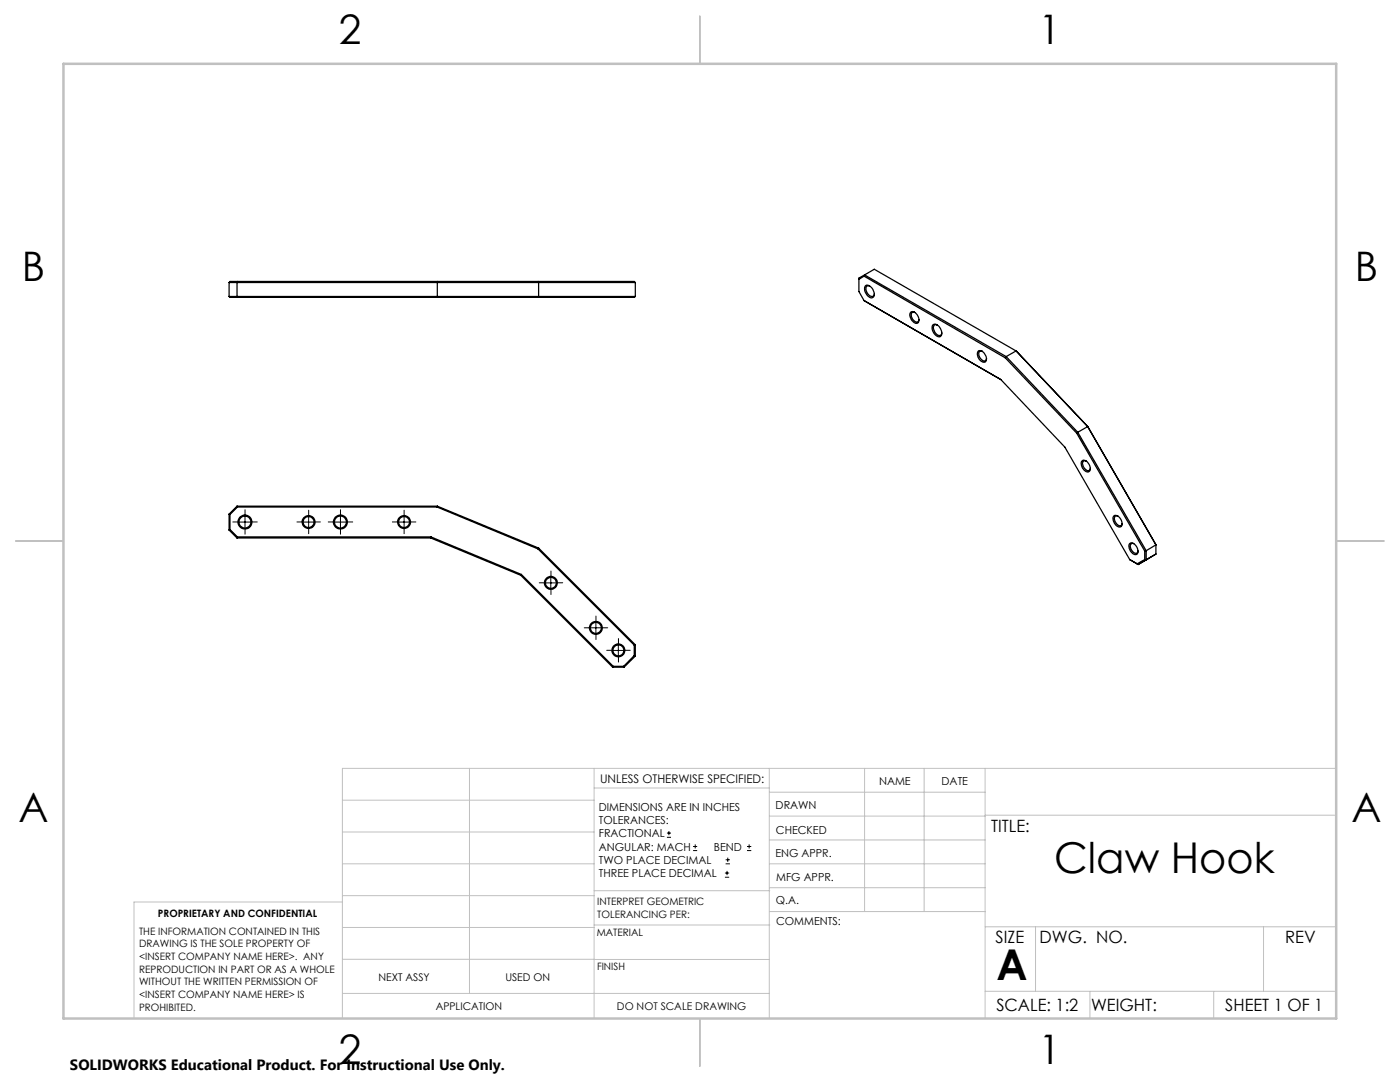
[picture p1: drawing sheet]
<svg xmlns="http://www.w3.org/2000/svg" width="279mm" height="216mm" viewBox="0 0 279 216" stroke-linecap="round" stroke-linejoin="round" font-family="sans-serif">
<g fill="none" stroke="#000" stroke-width=".2">
<path d="M47.6 104.2h2.5M48.9 102.9v2.5M60.3 104.2h2.5M61.6 102.9v2.5M66.7 104.2h2.5M67.9 102.9v2.5M79.4 104.2h2.5M80.6 102.9v2.5M108.7 116.3h2.5M109.9 115v2.5M117.7 125.3h2.5M118.9 124v2.5"/>
<path d="M122.2 129.8h2.5M123.4 128.5v2.5M133.1 167.1h.8M133.1 166.2h.8M133.5 165.8v.9M138.3 169.7h.8M138.3 168.9h.8M138.7 168.5v.8M144.7 175h.8M144.7 174.2h.8M144.8 172.4h.9M144.8 171.6h.9"/>
<path d="M145.1 173.8v.8M145.2 171.1v.9M149.1 169.7h.8M149.1 168.9h.8M149.5 168.5v.8"/>
</g>
<g fill="none" stroke="#000" stroke-width=".2" stroke-dasharray="15.2 1.3 1.3 1.3">
<path d="M47.7 104.2h-1.2M48.9 102.9v-1.2M48.9 105.4v1.2M50.2 104.2h1.1M60.4 104.2h-1.1M61.6 102.9v-1.1M61.6 105.4v1.1M62.9 104.2h1M66.7 104.2h-1.2M68 102.9v-1.2M68 105.4v1.2M69.2 104.2h1.2"/>
<path d="M79.4 104.2h-1.1M80.7 102.9v-1.1M80.7 105.4v1.1M81.9 104.2h1.1M108.7 116.3h-1.1M110 115v-1.1M110 117.5v1.1M111.2 116.3h1.1M117.7 125.3h-1.1M118.9 124v-1.1M118.9 126.5v1.1M120.2 125.3h1.1"/>
<path d="M122.2 129.8h-1.1M123.4 128.5v-1.1M123.4 131v1.1M124.7 129.8h1.1"/>
</g>
<g fill="none" stroke="#c0c0c0" stroke-width=".2">
<path d="M68.3 159.7h50.3M93.7 153.3v44.9M118.6 153.3v49.9M118.6 157.2h34.9M153.5 153.3v49.9M153.5 158.1h43.1M172.5 153.3v28.6M184.4 153.3v28.6M196.6 153.3v49.9M266.7 153.3h-198.4v49.9M68.3 178.7h50.3M68.3 172.4h50.3"/>
<path d="M68.3 166h50.3M68.3 180h-41.6v23.2M118.6 177.7h35M153.5 167.6h43.1M153.5 162.8h43.1M153.5 172.4h43.1M153.5 177.1h43.1M196.6 162.7h70.1M68.3 198.2h85.2M68.3 191.4l85.2 .1M68.3 185.1h50.3M118.6 184.6h35"/>
<path d="M153.6 181.9h43M196.6 197.8h70.1M196.6 184.9h70.1M206.7 184.9v12.9M217.5 197.8v5.4M242.2 197.8v5.4M252.2 184.9v12.9"/>
</g>
<path d="M139.7 3.2v9.5M3.1 107.9h9.6M266.7 107.9h9.5M139.7 203.2v9.6" fill="none" stroke="#c0c0c0" stroke-width=".25"/>
<path d="M12.7 12.7h254v190.5h-254z" fill="none" stroke="#c0c0c0" stroke-width=".5"/>
<g fill="none" stroke="#000" stroke-width=".25">
<path d="M45.7 56.4v2.8M45.7 56.4h81.1M45.7 56.4l.2-.2h80.7l.2 .2M45.7 59.2h81.1M45.7 59.2l.2 .1h80.7l.2-.1M47.4 56.2v3.1M87.2 56.2v3.1M107.4 56.2l.1 .2-.1 2.9M126.8 56.4v2.8M172.4 60l27.3 15.7 12.8 13.5 13 22.5M172.4 55.1l-1 .6M172.4 55.1l28.2 16.3"/>
<path d="M172.4 60h.1M172.5 54.9l-1.1 .6v2.7l1 1.8M172.5 54.9l28.3 16.3M172.5 54.9l-.1 .2M172.5 54.9l2-1.2 28.3 16.3M172.8 57a1.65 1.65 0 0 1 1.6 2.1 .74 .74 0 0 1-.6 .4 .74 .74 0 0 1-.7-.5 1.6 1.6 0 0 1-.3-2zM173.6 57.1a.55 .55 0 0 0-.7 .1 .55 .55 0 0 0-.1 .6 1.25 1.25 0 0 0 1.5 1.3l.2-.5M181.8 62.3a1.43 1.43 0 0 1 1.6 1.5 .63 .63 0 0 1-.4 .8 .63 .63 0 0 1-.8-.4 1.53 1.53 0 0 1-.4-1.9zM182.6 62.3a.56 .56 0 0 0-.7 .2 .56 .56 0 0 0 0 .7 1.3 1.3 0 0 0 1.2 1l.3-.4M186.1 64.9a1.18 1.18 0 0 1 1.7 1 .77 .77 0 0 1 .2 .8 .77 .77 0 0 1-.8 .5 1.95 1.95 0 0 1-1.1-2.3zM187 64.8a.61 .61 0 0 0-.7 .3 .61 .61 0 0 0 .1 .7 1.17 1.17 0 0 0 1.4 1.1l.2-.5M195.3 70a1.47 1.47 0 0 1 1.3 2.2 1.53 1.53 0 0 1-1.3-2.2z"/>
<path d="M196 70.1a.54 .54 0 0 0-.6 .2 .54 .54 0 0 0 0 .6 1.17 1.17 0 0 0 1.3 1l.2-.3M200.6 71.4l14.3 15M200.8 71.2l-.2 .2M200.8 71.2l14.3 15.1M202.8 70l-2 1.2M202.8 70l14.3 15.1M214.9 86.4l13.6 23.6M215.1 86.3l-.2 .1M215.1 86.3l13.6 23.6M215.9 92a.87 .87 0 0 1 1.3 .5 1.1 1.1 0 0 1 0 1.7 1.69 1.69 0 0 1-1.3-2.2zM216.7 92a.52 .52 0 0 0-.6 .1 .52 .52 0 0 0 0 .7 1.23 1.23 0 0 0 1.2 1.1l.3-.4M217.1 85.1l-2 1.2"/>
<path d="M217.1 85.1l13.6 23.6-2 1.2M217.1 85.1h.1M45.7 105.8l1.6 1.6M45.7 102.6v3.2M45.7 102.6l.2 .1M45.9 105.7l1.5 1.4M45.9 102.7v3M45.9 105.7l-.2 .1M47.3 107.4h38.7M47.3 101l-1.6 1.6M47.3 101l.1 .2M47.3 101h40"/>
<path d="M47.4 107.1h38.6M47.4 101.2l-1.5 1.5M47.4 101.2h39.8M47.4 107.1l-.1 .3M86 107.4l17.9 7.4M86 107.1l18 7.5M86 107.1v.3M87.2 101.2l20.2 8.3M87.3 101l-.1 .2M87.3 101l20.2 8.4M103.9 114.8l18.4 18.3M104 114.6l18.4 18.4"/>
<path d="M104 114.6l-.1 .2M107.4 109.5l19.2 19.2M107.5 109.4l-.1 .1M107.5 109.4l19.3 19.3M222.2 103a1.09 1.09 0 0 1 1.6 1 .69 .69 0 0 1 .1 .8 .69 .69 0 0 1-.8 .3 1.82 1.82 0 0 1-.9-2.1zM223.1 103a.54 .54 0 0 0-.7 .1 .54 .54 0 0 0 .1 .7 1.12 1.12 0 0 0 1.3 1l.1-.3M225.4 108.5a1.09 1.09 0 0 1 1.6 1 .69 .69 0 0 1 .1 .8 .69 .69 0 0 1-.8 .3 1.82 1.82 0 0 1-.9-2.1zM225.5 111.7l1.4 .8M225.5 111.7l1.7 .9M226.3 108.5a.54 .54 0 0 0-.7 .1 .54 .54 0 0 0 0 .7 1.23 1.23 0 0 0 1.3 1.1l.2-.5M226.9 112.5l.3 .1M228.5 110v1.7"/>
<path d="M228.5 111.7l-1.6 .8M228.5 111.7h.2M228.7 109.9l-.2 .1M228.7 109.9v1.8M228.7 111.7l-1.5 .9M230.7 108.7v1.9M230.7 110.6l-3.5 2M230.7 110.6l-1.6 .9M122.3 133.1h2.2M122.4 133h2.1M122.4 133l-.1 .1M124.5 133v.1"/>
<path d="M126.6 128.7v2.1M126.6 130.8l-2.1 2.2M126.6 130.8l.2 .1M126.8 130.9l-2.3 2.2M126.8 128.7h-.2M126.8 128.7v2.2"/>
<circle cx="48.9" cy="104.2" r="1.19"/>
<circle cx="48.9" cy="104.2" r="1.4"/>
<circle cx="61.6" cy="104.2" r="1.08"/>
<circle cx="61.6" cy="104.2" r="1.3"/>
<circle cx="67.9" cy="104.2" r="1.19"/>
<circle cx="67.9" cy="104.2" r="1.4"/>
<circle cx="80.6" cy="104.2" r="1.08"/>
<circle cx="80.6" cy="104.2" r="1.3"/>
<circle cx="109.9" cy="116.3" r="1.09"/>
<circle cx="109.9" cy="116.3" r="1.29"/>
<circle cx="118.9" cy="125.3" r="1.08"/>
<circle cx="118.9" cy="125.3" r="1.29"/>
<circle cx="123.4" cy="129.8" r="1.09"/>
<circle cx="123.4" cy="129.8" r="1.29"/>
</g>
<g font-size="8.5">
<text x="210.4" y="174.2">Claw Hook</text>
<text x="198.9" y="195.5">A</text>
</g>
<g font-size="8.1">
<text x="67.6" y="8.9">2</text>
<text x="207.3" y="8.9">1</text>
<text x="4.4" y="56.2">B</text>
<text x="270.4" y="56.2">B</text>
<text x="3.7" y="164.1">A</text>
<text x="269.7" y="164.1">A</text>
<text x="67.6" y="212.4">2</text>
<text x="207.3" y="212.4">1</text>
</g>
<g font-size="3.4">
<text x="197.8" y="166">TITLE:</text>
<text x="198.7" y="188.1">SIZE</text>
<text x="207.5" y="188.1">DWG. NO.</text>
<text x="256.5" y="188.2">REV</text>
<text x="198.8" y="201.7">SCALE: 1:2</text>
<text x="217.7" y="201.8">WEIGHT:</text>
<text x="244.5" y="201.7">SHEET 1 OF 1</text>
</g>
<text font-size="3" x="14" y="213.5">SOLIDWORKS Educational Product. For Instructional Use Only.</text>
<text font-size="2.4" x="119.8" y="156.2">UNLESS OTHERWISE SPECIFIED:</text>
<g font-size="2.2">
<text x="119.5" y="161.8">DIMENSIONS ARE IN INCHES</text>
<text x="154.8" y="161.4">DRAWN</text>
<text x="175.4" y="156.6">NAME</text>
<text x="187.9" y="156.7">DATE</text>
<text x="119.5" y="164.4">TOLERANCES:</text>
<text x="119.5" y="167.1">FRACTIONAL</text>
<text x="154.9" y="166.3">CHECKED</text>
<text x="119.5" y="169.7">ANGULAR: MACH</text>
<text x="119.5" y="172.4">TWO PLACE DECIMAL</text>
<text x="142.5" y="169.7">BEND</text>
<text x="154.8" y="171">ENG APPR.</text>
<text x="119.5" y="175">THREE PLACE DECIMAL</text>
<text x="154.9" y="175.7">MFG APPR.</text>
<text x="154.9" y="180.4">Q.A.</text>
<text x="154.9" y="184.6">COMMENTS:</text>
</g>
<g font-size="2.1">
<text x="75.5" y="195.7">NEXT ASSY</text>
<text x="100.9" y="195.7">USED ON</text>
<text x="86.9" y="201.5">APPLICATION</text>
<text x="123.1" y="201.6">DO NOT SCALE DRAWING</text>
</g>
<g font-size="2">
<text x="31.5" y="182.9">PROPRIETARY AND CONFIDENTIAL</text>
<text x="119.2" y="180.6">INTERPRET GEOMETRIC</text>
<text x="119.2" y="183.1">TOLERANCING PER:</text>
<text x="27.8" y="186.5">THE INFORMATION CONTAINED IN THIS</text>
<text x="27.8" y="189">DRAWING IS THE SOLE PROPERTY OF</text>
<text x="27.8" y="191.6">&lt;INSERT COMPANY NAME HERE&gt;. ANY</text>
<text x="119.1" y="186.7">MATERIAL</text>
<text x="27.8" y="194.1">REPRODUCTION IN PART OR AS A WHOLE</text>
<text x="27.8" y="196.6">WITHOUT THE WRITTEN PERMISSION OF</text>
<text x="119.1" y="193.5">FINISH</text>
<text x="27.8" y="199.1">&lt;INSERT COMPANY NAME HERE&gt; IS</text>
<text x="27.8" y="201.7">PROHIBITED.</text>
</g>
</svg>
